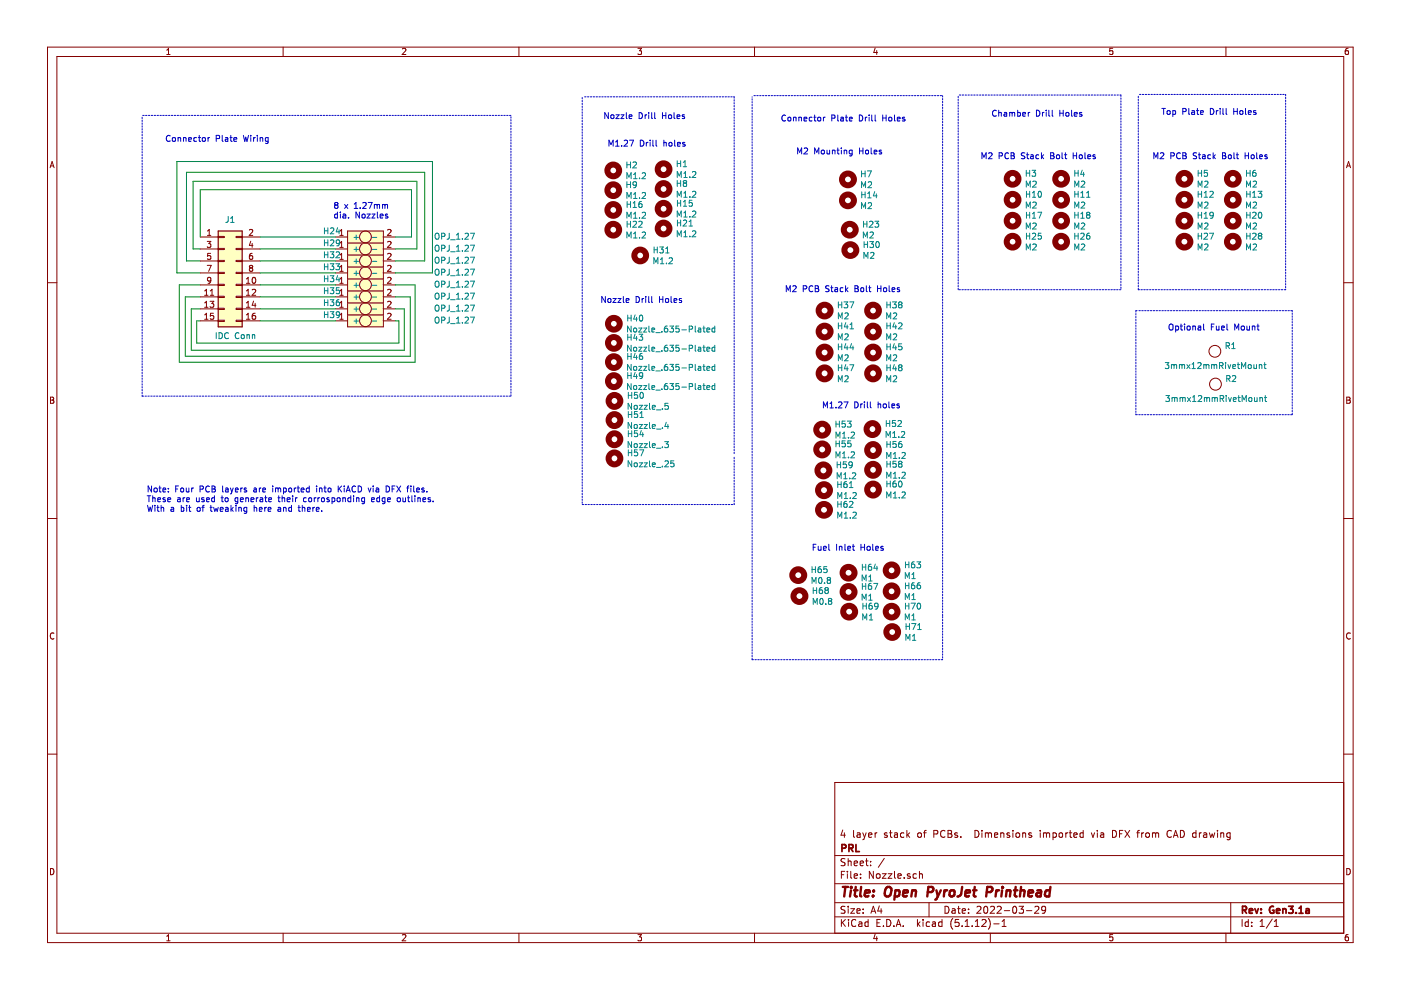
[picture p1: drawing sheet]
EESchema Schematic File Version 4
EELAYER 30 0
EELAYER END
$Descr A4 11693 8268
encoding utf-8
Sheet 1 1
Title "Open PyroJet Printhead"
Date "2022-03-29"
Rev "Gen3.1a"
Comp "PRL"
Comment1 "4 layer stack of PCBs.  Dimensions imported via DFX from CAD drawing"
Comment2 ""
Comment3 ""
Comment4 ""
$EndDescr
$Comp
L Connector_Generic:Conn_02x08_Odd_Even J1
U 1 1
P 1870 2280
F 0 "J1" H 1920 2725 50  0000 C CNN
F 1 "IDC Conn" H 1965 1755 50  0000 C CNN
F 2 "Connector_PinSocket_2.54mm:PinSocket_2x08_P2.54mm_Vertical" H 1870 2280 50  0001 C CNN
F 3 "~" H 1870 2280 50  0001 C CNN
	1    1870 2280
	1    0    0    -1  
$EndComp
Wire Wire Line
	1670 1980 1670 1585
Wire Wire Line
	1670 1585 3435 1585
Wire Wire Line
	3435 1585 3435 1980
Wire Wire Line
	2170 2080 2800 2080
Wire Wire Line
	3300 2080 3480 2080
Wire Wire Line
	3480 2080 3480 1515
Wire Wire Line
	3480 1515 1610 1515
Wire Wire Line
	1610 1515 1610 2080
Wire Wire Line
	1610 2080 1670 2080
Wire Wire Line
	1670 2180 1555 2180
Wire Wire Line
	1555 2180 1555 1440
Wire Wire Line
	1555 1440 3545 1440
Wire Wire Line
	3545 1440 3545 2180
Wire Wire Line
	2170 2180 2800 2180
Wire Wire Line
	3300 2180 3545 2180
Wire Wire Line
	2170 2280 2800 2280
Wire Wire Line
	2800 2380 2170 2380
Wire Wire Line
	2170 2480 2800 2480
Wire Wire Line
	2800 2580 2170 2580
Wire Wire Line
	2170 2680 2800 2680
Wire Wire Line
	1670 2280 1475 2280
Wire Wire Line
	1475 2280 1475 1350
Wire Wire Line
	1475 1350 3610 1350
Wire Wire Line
	3610 1350 3610 2280
Wire Wire Line
	3610 2280 3300 2280
Wire Wire Line
	3300 2680 3330 2680
Wire Wire Line
	3330 2680 3330 2865
Wire Wire Line
	3330 2865 1640 2865
Wire Wire Line
	1640 2865 1640 2680
Wire Wire Line
	1640 2680 1670 2680
Wire Wire Line
	1670 2580 1595 2580
Wire Wire Line
	1595 2580 1595 2925
Wire Wire Line
	1595 2925 3375 2925
Wire Wire Line
	3375 2925 3375 2580
Wire Wire Line
	3375 2580 3300 2580
Wire Wire Line
	3300 2480 3425 2480
Wire Wire Line
	3425 2480 3425 2975
Wire Wire Line
	3425 2975 1545 2975
Wire Wire Line
	1545 2975 1545 2480
Wire Wire Line
	1545 2480 1670 2480
Wire Wire Line
	1670 2380 1495 2380
Wire Wire Line
	1495 2380 1495 3025
Wire Wire Line
	1495 3025 3465 3025
Wire Wire Line
	3465 3025 3465 2380
Wire Wire Line
	3465 2380 3300 2380
Text Notes 2780 1835 0    50   ~ 0
8 x 1.27mm\ndia. Nozzles
Wire Wire Line
	2170 1980 2800 1980
Wire Wire Line
	3300 1980 3435 1980
$Comp
L Pauls_Symbol_Library:OPJ_1.27 H24
U 1 1
P 3050 1980
F 0 "H24" H 2770 2030 50  0000 C CNN
F 1 "OPJ_1.27" H 3795 1985 50  0000 C CNN
F 2 "Pauls_KiCAD_Libraries:OPJ_1.27" H 3150 1830 50  0001 C CNN
F 3 "" H 3050 1630 50  0001 C CNN
	1    3050 1980
	1    0    0    -1  
$EndComp
$Comp
L Pauls_Symbol_Library:OPJ_1.27 H29
U 1 1
P 3050 2080
F 0 "H29" H 2770 2130 50  0000 C CNN
F 1 "OPJ_1.27" H 3795 2085 50  0000 C CNN
F 2 "Pauls_KiCAD_Libraries:OPJ_1.27" H 3150 1930 50  0001 C CNN
F 3 "" H 3050 1730 50  0001 C CNN
	1    3050 2080
	1    0    0    -1  
$EndComp
$Comp
L Pauls_Symbol_Library:OPJ_1.27 H32
U 1 1
P 3050 2180
F 0 "H32" H 2770 2230 50  0000 C CNN
F 1 "OPJ_1.27" H 3795 2185 50  0000 C CNN
F 2 "Pauls_KiCAD_Libraries:OPJ_1.27" H 3150 2030 50  0001 C CNN
F 3 "" H 3050 1830 50  0001 C CNN
	1    3050 2180
	1    0    0    -1  
$EndComp
$Comp
L Pauls_Symbol_Library:OPJ_1.27 H33
U 1 1
P 3050 2280
F 0 "H33" H 2770 2330 50  0000 C CNN
F 1 "OPJ_1.27" H 3795 2285 50  0000 C CNN
F 2 "Pauls_KiCAD_Libraries:OPJ_1.27" H 3150 2130 50  0001 C CNN
F 3 "" H 3050 1930 50  0001 C CNN
	1    3050 2280
	1    0    0    -1  
$EndComp
$Comp
L Pauls_Symbol_Library:OPJ_1.27 H34
U 1 1
P 3050 2380
F 0 "H34" H 2770 2430 50  0000 C CNN
F 1 "OPJ_1.27" H 3795 2385 50  0000 C CNN
F 2 "Pauls_KiCAD_Libraries:OPJ_1.27" H 3150 2230 50  0001 C CNN
F 3 "" H 3050 2030 50  0001 C CNN
	1    3050 2380
	1    0    0    -1  
$EndComp
$Comp
L Pauls_Symbol_Library:OPJ_1.27 H35
U 1 1
P 3050 2480
F 0 "H35" H 2770 2530 50  0000 C CNN
F 1 "OPJ_1.27" H 3795 2485 50  0000 C CNN
F 2 "Pauls_KiCAD_Libraries:OPJ_1.27" H 3150 2330 50  0001 C CNN
F 3 "" H 3050 2130 50  0001 C CNN
	1    3050 2480
	1    0    0    -1  
$EndComp
$Comp
L Pauls_Symbol_Library:OPJ_1.27 H36
U 1 1
P 3050 2580
F 0 "H36" H 2770 2630 50  0000 C CNN
F 1 "OPJ_1.27" H 3795 2585 50  0000 C CNN
F 2 "Pauls_KiCAD_Libraries:OPJ_1.27" H 3150 2430 50  0001 C CNN
F 3 "" H 3050 2230 50  0001 C CNN
	1    3050 2580
	1    0    0    -1  
$EndComp
$Comp
L Pauls_Symbol_Library:OPJ_1.27 H39
U 1 1
P 3050 2680
F 0 "H39" H 2770 2730 50  0000 C CNN
F 1 "OPJ_1.27" H 3795 2685 50  0000 C CNN
F 2 "Pauls_KiCAD_Libraries:OPJ_1.27" H 3150 2530 50  0001 C CNN
F 3 "" H 3050 2330 50  0001 C CNN
	1    3050 2680
	1    0    0    -1  
$EndComp
$Comp
L Pauls_Symbol_Library:3mmx12mmRivetMount R1
U 1 1
P 10145 2935
F 0 "R1" H 10223 2981 50  0000 L CNN
F 1 "3mmx12mmRivetMount" H 9720 2815 50  0000 L CNN
F 2 "Pauls_KiCAD_Libraries:3mmx12mmHollowRivet" H 10145 2835 50  0001 C CNN
F 3 "" H 10145 2835 50  0001 C CNN
	1    10145 2935
	1    0    0    -1  
$EndComp
$Comp
L Pauls_Symbol_Library:3mmx12mmRivetMount R2
U 1 1
P 10150 3210
F 0 "R2" H 10228 3256 50  0000 L CNN
F 1 "3mmx12mmRivetMount" H 9725 3090 50  0000 L CNN
F 2 "Pauls_KiCAD_Libraries:3mmx12mmHollowRivet" H 10150 3110 50  0001 C CNN
F 3 "" H 10150 3110 50  0001 C CNN
	1    10150 3210
	1    0    0    -1  
$EndComp
$Comp
L Mechanical:MountingHole H7
U 1 1
P 7080 1500
F 0 "H7" H 7180 1546 50  0000 L CNN
F 1 "M2" H 7180 1455 50  0000 L CNN
F 2 "MountingHole:MountingHole_2.2mm_M2" H 7080 1500 50  0001 C CNN
F 3 "~" H 7080 1500 50  0001 C CNN
	1    7080 1500
	1    0    0    -1  
$EndComp
$Comp
L Mechanical:MountingHole H14
U 1 1
P 7080 1675
F 0 "H14" H 7180 1721 50  0000 L CNN
F 1 "M2" H 7180 1630 50  0000 L CNN
F 2 "MountingHole:MountingHole_2.2mm_M2" H 7080 1675 50  0001 C CNN
F 3 "~" H 7080 1675 50  0001 C CNN
	1    7080 1675
	1    0    0    -1  
$EndComp
$Comp
L Mechanical:MountingHole H23
U 1 1
P 7095 1920
F 0 "H23" H 7195 1966 50  0000 L CNN
F 1 "M2" H 7195 1875 50  0000 L CNN
F 2 "MountingHole:MountingHole_2.2mm_M2" H 7095 1920 50  0001 C CNN
F 3 "~" H 7095 1920 50  0001 C CNN
	1    7095 1920
	1    0    0    -1  
$EndComp
$Comp
L Mechanical:MountingHole H30
U 1 1
P 7100 2090
F 0 "H30" H 7200 2136 50  0000 L CNN
F 1 "M2" H 7200 2045 50  0000 L CNN
F 2 "MountingHole:MountingHole_2.2mm_M2" H 7100 2090 50  0001 C CNN
F 3 "~" H 7100 2090 50  0001 C CNN
	1    7100 2090
	1    0    0    -1  
$EndComp
Wire Notes Line
	9495 2595 9485 2595
Wire Notes Line
	9485 2595 9485 3465
Wire Notes Line
	9485 3465 10790 3465
Wire Notes Line
	10790 3465 10790 2595
Wire Notes Line
	10790 2595 9510 2595
Text Notes 9750 2770 0    50   ~ 0
Optional Fuel Mount
Text Notes 6645 1300 0    50   ~ 0
M2 Mounting Holes
Text Notes 1375 1195 0    50   ~ 0
Connector Plate Wiring
Wire Notes Line
	1185 980  1185 3310
Wire Notes Line
	1185 3310 4265 3310
Wire Notes Line
	4265 3310 4265 965 
Wire Notes Line
	4265 965  1190 965 
Text Notes 1220 4285 0    50   ~ 0
Note: Four PCB layers are imported into KiACD via DFX files.  \nThese are used to generate their corrosponding edge outlines.\nWith a bit of tweaking here and there.
$Comp
L Mechanical:MountingHole H37
U 1 1
P 6885 2595
F 0 "H37" H 6985 2641 50  0000 L CNN
F 1 "M2" H 6985 2550 50  0000 L CNN
F 2 "MountingHole:MountingHole_2.2mm_M2" H 6885 2595 50  0001 C CNN
F 3 "~" H 6885 2595 50  0001 C CNN
	1    6885 2595
	1    0    0    -1  
$EndComp
Text Notes 6550 2450 0    50   ~ 0
M2 PCB Stack Bolt Holes
$Comp
L Mechanical:MountingHole H41
U 1 1
P 6885 2770
F 0 "H41" H 6985 2816 50  0000 L CNN
F 1 "M2" H 6985 2725 50  0000 L CNN
F 2 "MountingHole:MountingHole_2.2mm_M2" H 6885 2770 50  0001 C CNN
F 3 "~" H 6885 2770 50  0001 C CNN
	1    6885 2770
	1    0    0    -1  
$EndComp
$Comp
L Mechanical:MountingHole H44
U 1 1
P 6885 2945
F 0 "H44" H 6985 2991 50  0000 L CNN
F 1 "M2" H 6985 2900 50  0000 L CNN
F 2 "MountingHole:MountingHole_2.2mm_M2" H 6885 2945 50  0001 C CNN
F 3 "~" H 6885 2945 50  0001 C CNN
	1    6885 2945
	1    0    0    -1  
$EndComp
$Comp
L Mechanical:MountingHole H47
U 1 1
P 6885 3120
F 0 "H47" H 6985 3166 50  0000 L CNN
F 1 "M2" H 6985 3075 50  0000 L CNN
F 2 "MountingHole:MountingHole_2.2mm_M2" H 6885 3120 50  0001 C CNN
F 3 "~" H 6885 3120 50  0001 C CNN
	1    6885 3120
	1    0    0    -1  
$EndComp
$Comp
L Mechanical:MountingHole H38
U 1 1
P 7290 2595
F 0 "H38" H 7390 2641 50  0000 L CNN
F 1 "M2" H 7390 2550 50  0000 L CNN
F 2 "MountingHole:MountingHole_2.2mm_M2" H 7290 2595 50  0001 C CNN
F 3 "~" H 7290 2595 50  0001 C CNN
	1    7290 2595
	1    0    0    -1  
$EndComp
$Comp
L Mechanical:MountingHole H42
U 1 1
P 7290 2770
F 0 "H42" H 7390 2816 50  0000 L CNN
F 1 "M2" H 7390 2725 50  0000 L CNN
F 2 "MountingHole:MountingHole_2.2mm_M2" H 7290 2770 50  0001 C CNN
F 3 "~" H 7290 2770 50  0001 C CNN
	1    7290 2770
	1    0    0    -1  
$EndComp
$Comp
L Mechanical:MountingHole H45
U 1 1
P 7290 2945
F 0 "H45" H 7390 2991 50  0000 L CNN
F 1 "M2" H 7390 2900 50  0000 L CNN
F 2 "MountingHole:MountingHole_2.2mm_M2" H 7290 2945 50  0001 C CNN
F 3 "~" H 7290 2945 50  0001 C CNN
	1    7290 2945
	1    0    0    -1  
$EndComp
$Comp
L Mechanical:MountingHole H48
U 1 1
P 7290 3120
F 0 "H48" H 7390 3166 50  0000 L CNN
F 1 "M2" H 7390 3075 50  0000 L CNN
F 2 "MountingHole:MountingHole_2.2mm_M2" H 7290 3120 50  0001 C CNN
F 3 "~" H 7290 3120 50  0001 C CNN
	1    7290 3120
	1    0    0    -1  
$EndComp
$Comp
L Mechanical:MountingHole H62
U 1 1
P 6880 4260
F 0 "H62" H 6980 4306 50  0000 L CNN
F 1 "M1.2" H 6980 4215 50  0000 L CNN
F 2 "Pauls_KiCAD_Libraries:MountingHole_1.2mm" H 6880 4260 50  0001 C CNN
F 3 "~" H 6880 4260 50  0001 C CNN
	1    6880 4260
	1    0    0    -1  
$EndComp
$Comp
L Mechanical:MountingHole H67
U 1 1
P 7085 4945
F 0 "H67" H 7185 4991 50  0000 L CNN
F 1 "M1" H 7185 4900 50  0000 L CNN
F 2 "Pauls_KiCAD_Libraries:MountingHole_1mm" H 7085 4945 50  0001 C CNN
F 3 "~" H 7085 4945 50  0001 C CNN
	1    7085 4945
	1    0    0    -1  
$EndComp
$Comp
L Mechanical:MountingHole H61
U 1 1
P 6880 4095
F 0 "H61" H 6980 4141 50  0000 L CNN
F 1 "M1.2" H 6980 4050 50  0000 L CNN
F 2 "Pauls_KiCAD_Libraries:MountingHole_1.2mm" H 6880 4095 50  0001 C CNN
F 3 "~" H 6880 4095 50  0001 C CNN
	1    6880 4095
	1    0    0    -1  
$EndComp
$Comp
L Mechanical:MountingHole H59
U 1 1
P 6875 3930
F 0 "H59" H 6975 3976 50  0000 L CNN
F 1 "M1.2" H 6975 3885 50  0000 L CNN
F 2 "Pauls_KiCAD_Libraries:MountingHole_1.2mm" H 6875 3930 50  0001 C CNN
F 3 "~" H 6875 3930 50  0001 C CNN
	1    6875 3930
	1    0    0    -1  
$EndComp
$Comp
L Mechanical:MountingHole H69
U 1 1
P 7090 5110
F 0 "H69" H 7190 5156 50  0000 L CNN
F 1 "M1" H 7190 5065 50  0000 L CNN
F 2 "Pauls_KiCAD_Libraries:MountingHole_1mm" H 7090 5110 50  0001 C CNN
F 3 "~" H 7090 5110 50  0001 C CNN
	1    7090 5110
	1    0    0    -1  
$EndComp
$Comp
L Mechanical:MountingHole H55
U 1 1
P 6865 3755
F 0 "H55" H 6965 3801 50  0000 L CNN
F 1 "M1.2" H 6965 3710 50  0000 L CNN
F 2 "Pauls_KiCAD_Libraries:MountingHole_1.2mm" H 6865 3755 50  0001 C CNN
F 3 "~" H 6865 3755 50  0001 C CNN
	1    6865 3755
	1    0    0    -1  
$EndComp
$Comp
L Mechanical:MountingHole H53
U 1 1
P 6865 3590
F 0 "H53" H 6965 3636 50  0000 L CNN
F 1 "M1.2" H 6965 3545 50  0000 L CNN
F 2 "Pauls_KiCAD_Libraries:MountingHole_1.2mm" H 6865 3590 50  0001 C CNN
F 3 "~" H 6865 3590 50  0001 C CNN
	1    6865 3590
	1    0    0    -1  
$EndComp
$Comp
L Mechanical:MountingHole H68
U 1 1
P 6675 4980
F 0 "H68" H 6775 5026 50  0000 L CNN
F 1 "M0.8" H 6775 4935 50  0000 L CNN
F 2 "Pauls_KiCAD_Libraries:MountingHole_0.8mm" H 6675 4980 50  0001 C CNN
F 3 "~" H 6675 4980 50  0001 C CNN
	1    6675 4980
	1    0    0    -1  
$EndComp
$Comp
L Mechanical:MountingHole H56
U 1 1
P 7290 3760
F 0 "H56" H 7390 3806 50  0000 L CNN
F 1 "M1.2" H 7390 3715 50  0000 L CNN
F 2 "Pauls_KiCAD_Libraries:MountingHole_1.2mm" H 7290 3760 50  0001 C CNN
F 3 "~" H 7290 3760 50  0001 C CNN
	1    7290 3760
	1    0    0    -1  
$EndComp
$Comp
L Mechanical:MountingHole H63
U 1 1
P 7445 4765
F 0 "H63" H 7545 4811 50  0000 L CNN
F 1 "M1" H 7545 4720 50  0000 L CNN
F 2 "Pauls_KiCAD_Libraries:MountingHole_1mm" H 7445 4765 50  0001 C CNN
F 3 "~" H 7445 4765 50  0001 C CNN
	1    7445 4765
	1    0    0    -1  
$EndComp
$Comp
L Mechanical:MountingHole H70
U 1 1
P 7445 5110
F 0 "H70" H 7545 5156 50  0000 L CNN
F 1 "M1" H 7545 5065 50  0000 L CNN
F 2 "Pauls_KiCAD_Libraries:MountingHole_1mm" H 7445 5110 50  0001 C CNN
F 3 "~" H 7445 5110 50  0001 C CNN
	1    7445 5110
	1    0    0    -1  
$EndComp
$Comp
L Mechanical:MountingHole H66
U 1 1
P 7445 4940
F 0 "H66" H 7545 4986 50  0000 L CNN
F 1 "M1" H 7545 4895 50  0000 L CNN
F 2 "Pauls_KiCAD_Libraries:MountingHole_1mm" H 7445 4940 50  0001 C CNN
F 3 "~" H 7445 4940 50  0001 C CNN
	1    7445 4940
	1    0    0    -1  
$EndComp
$Comp
L Mechanical:MountingHole H52
U 1 1
P 7285 3585
F 0 "H52" H 7385 3631 50  0000 L CNN
F 1 "M1.2" H 7385 3540 50  0000 L CNN
F 2 "Pauls_KiCAD_Libraries:MountingHole_1.2mm" H 7285 3585 50  0001 C CNN
F 3 "~" H 7285 3585 50  0001 C CNN
	1    7285 3585
	1    0    0    -1  
$EndComp
$Comp
L Mechanical:MountingHole H71
U 1 1
P 7450 5280
F 0 "H71" H 7550 5326 50  0000 L CNN
F 1 "M1" H 7550 5235 50  0000 L CNN
F 2 "Pauls_KiCAD_Libraries:MountingHole_1mm" H 7450 5280 50  0001 C CNN
F 3 "~" H 7450 5280 50  0001 C CNN
	1    7450 5280
	1    0    0    -1  
$EndComp
$Comp
L Mechanical:MountingHole H58
U 1 1
P 7290 3925
F 0 "H58" H 7390 3971 50  0000 L CNN
F 1 "M1.2" H 7390 3880 50  0000 L CNN
F 2 "Pauls_KiCAD_Libraries:MountingHole_1.2mm" H 7290 3925 50  0001 C CNN
F 3 "~" H 7290 3925 50  0001 C CNN
	1    7290 3925
	1    0    0    -1  
$EndComp
$Comp
L Mechanical:MountingHole H64
U 1 1
P 7085 4785
F 0 "H64" H 7185 4831 50  0000 L CNN
F 1 "M1" H 7185 4740 50  0000 L CNN
F 2 "Pauls_KiCAD_Libraries:MountingHole_1mm" H 7085 4785 50  0001 C CNN
F 3 "~" H 7085 4785 50  0001 C CNN
	1    7085 4785
	1    0    0    -1  
$EndComp
$Comp
L Mechanical:MountingHole H65
U 1 1
P 6665 4805
F 0 "H65" H 6765 4851 50  0000 L CNN
F 1 "M0.8" H 6765 4760 50  0000 L CNN
F 2 "Pauls_KiCAD_Libraries:MountingHole_0.8mm" H 6665 4805 50  0001 C CNN
F 3 "~" H 6665 4805 50  0001 C CNN
	1    6665 4805
	1    0    0    -1  
$EndComp
$Comp
L Mechanical:MountingHole H60
U 1 1
P 7290 4090
F 0 "H60" H 7390 4136 50  0000 L CNN
F 1 "M1.2" H 7390 4045 50  0000 L CNN
F 2 "Pauls_KiCAD_Libraries:MountingHole_1.2mm" H 7290 4090 50  0001 C CNN
F 3 "~" H 7290 4090 50  0001 C CNN
	1    7290 4090
	1    0    0    -1  
$EndComp
Text Notes 6860 3420 0    50   ~ 0
M1.27 Drill holes
Text Notes 6515 1025 0    50   ~ 0
Connector Plate Drill Holes
Text Notes 5035 1005 0    50   ~ 0
Nozzle Drill Holes
Text Notes 8275 985  0    50   ~ 0
Chamber Drill Holes
Text Notes 9695 970  0    50   ~ 0
Top Plate Drill Holes
$Comp
L Mechanical:MountingHole H3
U 1 1
P 8455 1495
F 0 "H3" H 8555 1541 50  0000 L CNN
F 1 "M2" H 8555 1450 50  0000 L CNN
F 2 "MountingHole:MountingHole_2.2mm_M2" H 8455 1495 50  0001 C CNN
F 3 "~" H 8455 1495 50  0001 C CNN
	1    8455 1495
	1    0    0    -1  
$EndComp
Text Notes 8185 1340 0    50   ~ 0
M2 PCB Stack Bolt Holes
$Comp
L Mechanical:MountingHole H10
U 1 1
P 8455 1670
F 0 "H10" H 8555 1716 50  0000 L CNN
F 1 "M2" H 8555 1625 50  0000 L CNN
F 2 "MountingHole:MountingHole_2.2mm_M2" H 8455 1670 50  0001 C CNN
F 3 "~" H 8455 1670 50  0001 C CNN
	1    8455 1670
	1    0    0    -1  
$EndComp
$Comp
L Mechanical:MountingHole H17
U 1 1
P 8455 1845
F 0 "H17" H 8555 1891 50  0000 L CNN
F 1 "M2" H 8555 1800 50  0000 L CNN
F 2 "MountingHole:MountingHole_2.2mm_M2" H 8455 1845 50  0001 C CNN
F 3 "~" H 8455 1845 50  0001 C CNN
	1    8455 1845
	1    0    0    -1  
$EndComp
$Comp
L Mechanical:MountingHole H25
U 1 1
P 8455 2020
F 0 "H25" H 8555 2066 50  0000 L CNN
F 1 "M2" H 8555 1975 50  0000 L CNN
F 2 "MountingHole:MountingHole_2.2mm_M2" H 8455 2020 50  0001 C CNN
F 3 "~" H 8455 2020 50  0001 C CNN
	1    8455 2020
	1    0    0    -1  
$EndComp
$Comp
L Mechanical:MountingHole H4
U 1 1
P 8860 1495
F 0 "H4" H 8960 1541 50  0000 L CNN
F 1 "M2" H 8960 1450 50  0000 L CNN
F 2 "MountingHole:MountingHole_2.2mm_M2" H 8860 1495 50  0001 C CNN
F 3 "~" H 8860 1495 50  0001 C CNN
	1    8860 1495
	1    0    0    -1  
$EndComp
$Comp
L Mechanical:MountingHole H11
U 1 1
P 8860 1670
F 0 "H11" H 8960 1716 50  0000 L CNN
F 1 "M2" H 8960 1625 50  0000 L CNN
F 2 "MountingHole:MountingHole_2.2mm_M2" H 8860 1670 50  0001 C CNN
F 3 "~" H 8860 1670 50  0001 C CNN
	1    8860 1670
	1    0    0    -1  
$EndComp
$Comp
L Mechanical:MountingHole H18
U 1 1
P 8860 1845
F 0 "H18" H 8960 1891 50  0000 L CNN
F 1 "M2" H 8960 1800 50  0000 L CNN
F 2 "MountingHole:MountingHole_2.2mm_M2" H 8860 1845 50  0001 C CNN
F 3 "~" H 8860 1845 50  0001 C CNN
	1    8860 1845
	1    0    0    -1  
$EndComp
$Comp
L Mechanical:MountingHole H26
U 1 1
P 8860 2020
F 0 "H26" H 8960 2066 50  0000 L CNN
F 1 "M2" H 8960 1975 50  0000 L CNN
F 2 "MountingHole:MountingHole_2.2mm_M2" H 8860 2020 50  0001 C CNN
F 3 "~" H 8860 2020 50  0001 C CNN
	1    8860 2020
	1    0    0    -1  
$EndComp
$Comp
L Mechanical:MountingHole H5
U 1 1
P 9890 1495
F 0 "H5" H 9990 1541 50  0000 L CNN
F 1 "M2" H 9990 1450 50  0000 L CNN
F 2 "MountingHole:MountingHole_2.2mm_M2" H 9890 1495 50  0001 C CNN
F 3 "~" H 9890 1495 50  0001 C CNN
	1    9890 1495
	1    0    0    -1  
$EndComp
Text Notes 9620 1340 0    50   ~ 0
M2 PCB Stack Bolt Holes
$Comp
L Mechanical:MountingHole H12
U 1 1
P 9890 1670
F 0 "H12" H 9990 1716 50  0000 L CNN
F 1 "M2" H 9990 1625 50  0000 L CNN
F 2 "MountingHole:MountingHole_2.2mm_M2" H 9890 1670 50  0001 C CNN
F 3 "~" H 9890 1670 50  0001 C CNN
	1    9890 1670
	1    0    0    -1  
$EndComp
$Comp
L Mechanical:MountingHole H19
U 1 1
P 9890 1845
F 0 "H19" H 9990 1891 50  0000 L CNN
F 1 "M2" H 9990 1800 50  0000 L CNN
F 2 "MountingHole:MountingHole_2.2mm_M2" H 9890 1845 50  0001 C CNN
F 3 "~" H 9890 1845 50  0001 C CNN
	1    9890 1845
	1    0    0    -1  
$EndComp
$Comp
L Mechanical:MountingHole H27
U 1 1
P 9890 2020
F 0 "H27" H 9990 2066 50  0000 L CNN
F 1 "M2" H 9990 1975 50  0000 L CNN
F 2 "MountingHole:MountingHole_2.2mm_M2" H 9890 2020 50  0001 C CNN
F 3 "~" H 9890 2020 50  0001 C CNN
	1    9890 2020
	1    0    0    -1  
$EndComp
$Comp
L Mechanical:MountingHole H6
U 1 1
P 10295 1495
F 0 "H6" H 10395 1541 50  0000 L CNN
F 1 "M2" H 10395 1450 50  0000 L CNN
F 2 "MountingHole:MountingHole_2.2mm_M2" H 10295 1495 50  0001 C CNN
F 3 "~" H 10295 1495 50  0001 C CNN
	1    10295 1495
	1    0    0    -1  
$EndComp
$Comp
L Mechanical:MountingHole H13
U 1 1
P 10295 1670
F 0 "H13" H 10395 1716 50  0000 L CNN
F 1 "M2" H 10395 1625 50  0000 L CNN
F 2 "MountingHole:MountingHole_2.2mm_M2" H 10295 1670 50  0001 C CNN
F 3 "~" H 10295 1670 50  0001 C CNN
	1    10295 1670
	1    0    0    -1  
$EndComp
$Comp
L Mechanical:MountingHole H20
U 1 1
P 10295 1845
F 0 "H20" H 10395 1891 50  0000 L CNN
F 1 "M2" H 10395 1800 50  0000 L CNN
F 2 "MountingHole:MountingHole_2.2mm_M2" H 10295 1845 50  0001 C CNN
F 3 "~" H 10295 1845 50  0001 C CNN
	1    10295 1845
	1    0    0    -1  
$EndComp
$Comp
L Mechanical:MountingHole H28
U 1 1
P 10295 2020
F 0 "H28" H 10395 2066 50  0000 L CNN
F 1 "M2" H 10395 1975 50  0000 L CNN
F 2 "MountingHole:MountingHole_2.2mm_M2" H 10295 2020 50  0001 C CNN
F 3 "~" H 10295 2020 50  0001 C CNN
	1    10295 2020
	1    0    0    -1  
$EndComp
$Comp
L Mechanical:MountingHole H9
U 1 1
P 5120 1590
F 0 "H9" H 5220 1636 50  0000 L CNN
F 1 "M1.2" H 5220 1545 50  0000 L CNN
F 2 "Pauls_KiCAD_Libraries:MountingHole_1.2mm" H 5120 1590 50  0001 C CNN
F 3 "~" H 5120 1590 50  0001 C CNN
	1    5120 1590
	1    0    0    -1  
$EndComp
$Comp
L Mechanical:MountingHole H16
U 1 1
P 5120 1755
F 0 "H16" H 5220 1801 50  0000 L CNN
F 1 "M1.2" H 5220 1710 50  0000 L CNN
F 2 "Pauls_KiCAD_Libraries:MountingHole_1.2mm" H 5120 1755 50  0001 C CNN
F 3 "~" H 5120 1755 50  0001 C CNN
	1    5120 1755
	1    0    0    -1  
$EndComp
$Comp
L Mechanical:MountingHole H2
U 1 1
P 5120 1425
F 0 "H2" H 5220 1471 50  0000 L CNN
F 1 "M1.2" H 5220 1380 50  0000 L CNN
F 2 "Pauls_KiCAD_Libraries:MountingHole_1.2mm" H 5120 1425 50  0001 C CNN
F 3 "~" H 5120 1425 50  0001 C CNN
	1    5120 1425
	1    0    0    -1  
$EndComp
$Comp
L Mechanical:MountingHole H22
U 1 1
P 5120 1920
F 0 "H22" H 5220 1966 50  0000 L CNN
F 1 "M1.2" H 5220 1875 50  0000 L CNN
F 2 "Pauls_KiCAD_Libraries:MountingHole_1.2mm" H 5120 1920 50  0001 C CNN
F 3 "~" H 5120 1920 50  0001 C CNN
	1    5120 1920
	1    0    0    -1  
$EndComp
$Comp
L Mechanical:MountingHole H15
U 1 1
P 5540 1745
F 0 "H15" H 5640 1791 50  0000 L CNN
F 1 "M1.2" H 5640 1700 50  0000 L CNN
F 2 "Pauls_KiCAD_Libraries:MountingHole_1.2mm" H 5540 1745 50  0001 C CNN
F 3 "~" H 5540 1745 50  0001 C CNN
	1    5540 1745
	1    0    0    -1  
$EndComp
$Comp
L Mechanical:MountingHole H1
U 1 1
P 5540 1415
F 0 "H1" H 5640 1461 50  0000 L CNN
F 1 "M1.2" H 5640 1370 50  0000 L CNN
F 2 "Pauls_KiCAD_Libraries:MountingHole_1.2mm" H 5540 1415 50  0001 C CNN
F 3 "~" H 5540 1415 50  0001 C CNN
	1    5540 1415
	1    0    0    -1  
$EndComp
$Comp
L Mechanical:MountingHole H21
U 1 1
P 5540 1910
F 0 "H21" H 5640 1956 50  0000 L CNN
F 1 "M1.2" H 5640 1865 50  0000 L CNN
F 2 "Pauls_KiCAD_Libraries:MountingHole_1.2mm" H 5540 1910 50  0001 C CNN
F 3 "~" H 5540 1910 50  0001 C CNN
	1    5540 1910
	1    0    0    -1  
$EndComp
$Comp
L Mechanical:MountingHole H8
U 1 1
P 5540 1580
F 0 "H8" H 5640 1626 50  0000 L CNN
F 1 "M1.2" H 5640 1535 50  0000 L CNN
F 2 "Pauls_KiCAD_Libraries:MountingHole_1.2mm" H 5540 1580 50  0001 C CNN
F 3 "~" H 5540 1580 50  0001 C CNN
	1    5540 1580
	1    0    0    -1  
$EndComp
$Comp
L Mechanical:MountingHole H31
U 1 1
P 5345 2135
F 0 "H31" H 5445 2181 50  0000 L CNN
F 1 "M1.2" H 5445 2090 50  0000 L CNN
F 2 "Pauls_KiCAD_Libraries:MountingHole_1.2mm" H 5345 2135 50  0001 C CNN
F 3 "~" H 5345 2135 50  0001 C CNN
	1    5345 2135
	1    0    0    -1  
$EndComp
Text Notes 5070 1235 0    50   ~ 0
M1.27 Drill holes
Text Notes 5010 2540 0    50   ~ 0
Nozzle Drill Holes
$Comp
L Mechanical:MountingHole H50
U 1 1
P 5130 3350
F 0 "H50" H 5230 3396 50  0000 L CNN
F 1 "Nozzle_.5" H 5230 3305 50  0000 L CNN
F 2 "Pauls_KiCAD_Libraries:Nozzle_0.5" H 5130 3350 50  0001 C CNN
F 3 "~" H 5130 3350 50  0001 C CNN
	1    5130 3350
	1    0    0    -1  
$EndComp
$Comp
L Mechanical:MountingHole H51
U 1 1
P 5130 3510
F 0 "H51" H 5230 3556 50  0000 L CNN
F 1 "Nozzle_.4" H 5230 3465 50  0000 L CNN
F 2 "Pauls_KiCAD_Libraries:Nozzle_0.4" H 5130 3510 50  0001 C CNN
F 3 "~" H 5130 3510 50  0001 C CNN
	1    5130 3510
	1    0    0    -1  
$EndComp
$Comp
L Mechanical:MountingHole H54
U 1 1
P 5130 3670
F 0 "H54" H 5230 3716 50  0000 L CNN
F 1 "Nozzle_.3" H 5230 3625 50  0000 L CNN
F 2 "Pauls_KiCAD_Libraries:Nozzle_0.3" H 5130 3670 50  0001 C CNN
F 3 "~" H 5130 3670 50  0001 C CNN
	1    5130 3670
	1    0    0    -1  
$EndComp
$Comp
L Mechanical:MountingHole H57
U 1 1
P 5130 3830
F 0 "H57" H 5230 3876 50  0000 L CNN
F 1 "Nozzle_.25" H 5230 3785 50  0000 L CNN
F 2 "Pauls_KiCAD_Libraries:Nozzle_0.25" H 5130 3830 50  0001 C CNN
F 3 "~" H 5130 3830 50  0001 C CNN
	1    5130 3830
	1    0    0    -1  
$EndComp
$Comp
L Mechanical:MountingHole H40
U 1 1
P 5125 2705
F 0 "H40" H 5225 2751 50  0000 L CNN
F 1 "Nozzle_.635-Plated" H 5225 2660 50  0000 L CNN
F 2 "Pauls_KiCAD_Libraries:Nozzle_0.635-Plated" H 5125 2705 50  0001 C CNN
F 3 "~" H 5125 2705 50  0001 C CNN
	1    5125 2705
	1    0    0    -1  
$EndComp
Wire Notes Line
	4880 810  6130 810 
Wire Notes Line
	6130 810  6130 3795
Wire Notes Line
	4860 3795 4860 810 
Wire Notes Line
	6295 800  7870 800 
Wire Notes Line
	7870 800  7870 5145
Wire Notes Line
	6280 5145 6280 810 
Wire Notes Line
	8010 795  9360 795 
Wire Notes Line
	9360 795  9360 2420
Wire Notes Line
	9360 2420 8000 2420
Wire Notes Line
	8000 2420 8000 800 
Wire Notes Line
	9515 790  10735 790 
Wire Notes Line
	10735 790  10735 2420
Wire Notes Line
	10735 2420 9505 2420
Wire Notes Line
	9505 2420 9505 795 
$Comp
L Mechanical:MountingHole H43
U 1 1
P 5125 2865
F 0 "H43" H 5225 2911 50  0000 L CNN
F 1 "Nozzle_.635-Plated" H 5225 2820 50  0000 L CNN
F 2 "Pauls_KiCAD_Libraries:Nozzle_0.635-Plated" H 5125 2865 50  0001 C CNN
F 3 "~" H 5125 2865 50  0001 C CNN
	1    5125 2865
	1    0    0    -1  
$EndComp
$Comp
L Mechanical:MountingHole H46
U 1 1
P 5125 3025
F 0 "H46" H 5225 3071 50  0000 L CNN
F 1 "Nozzle_.635-Plated" H 5225 2980 50  0000 L CNN
F 2 "Pauls_KiCAD_Libraries:Nozzle_0.635-Plated" H 5125 3025 50  0001 C CNN
F 3 "~" H 5125 3025 50  0001 C CNN
	1    5125 3025
	1    0    0    -1  
$EndComp
$Comp
L Mechanical:MountingHole H49
U 1 1
P 5125 3185
F 0 "H49" H 5225 3231 50  0000 L CNN
F 1 "Nozzle_.635-Plated" H 5225 3140 50  0000 L CNN
F 2 "Pauls_KiCAD_Libraries:Nozzle_0.635-Plated" H 5125 3185 50  0001 C CNN
F 3 "~" H 5125 3185 50  0001 C CNN
	1    5125 3185
	1    0    0    -1  
$EndComp
Wire Notes Line
	4860 3810 4860 4215
Wire Notes Line
	4860 4215 6130 4215
Wire Notes Line
	6130 4215 6130 3810
Text Notes 6775 4610 0    50   ~ 0
Fuel Inlet Holes
Wire Notes Line
	7870 5150 7870 5510
Wire Notes Line
	7870 5510 6280 5510
Wire Notes Line
	6280 5510 6280 5150
$EndSCHEMATC
